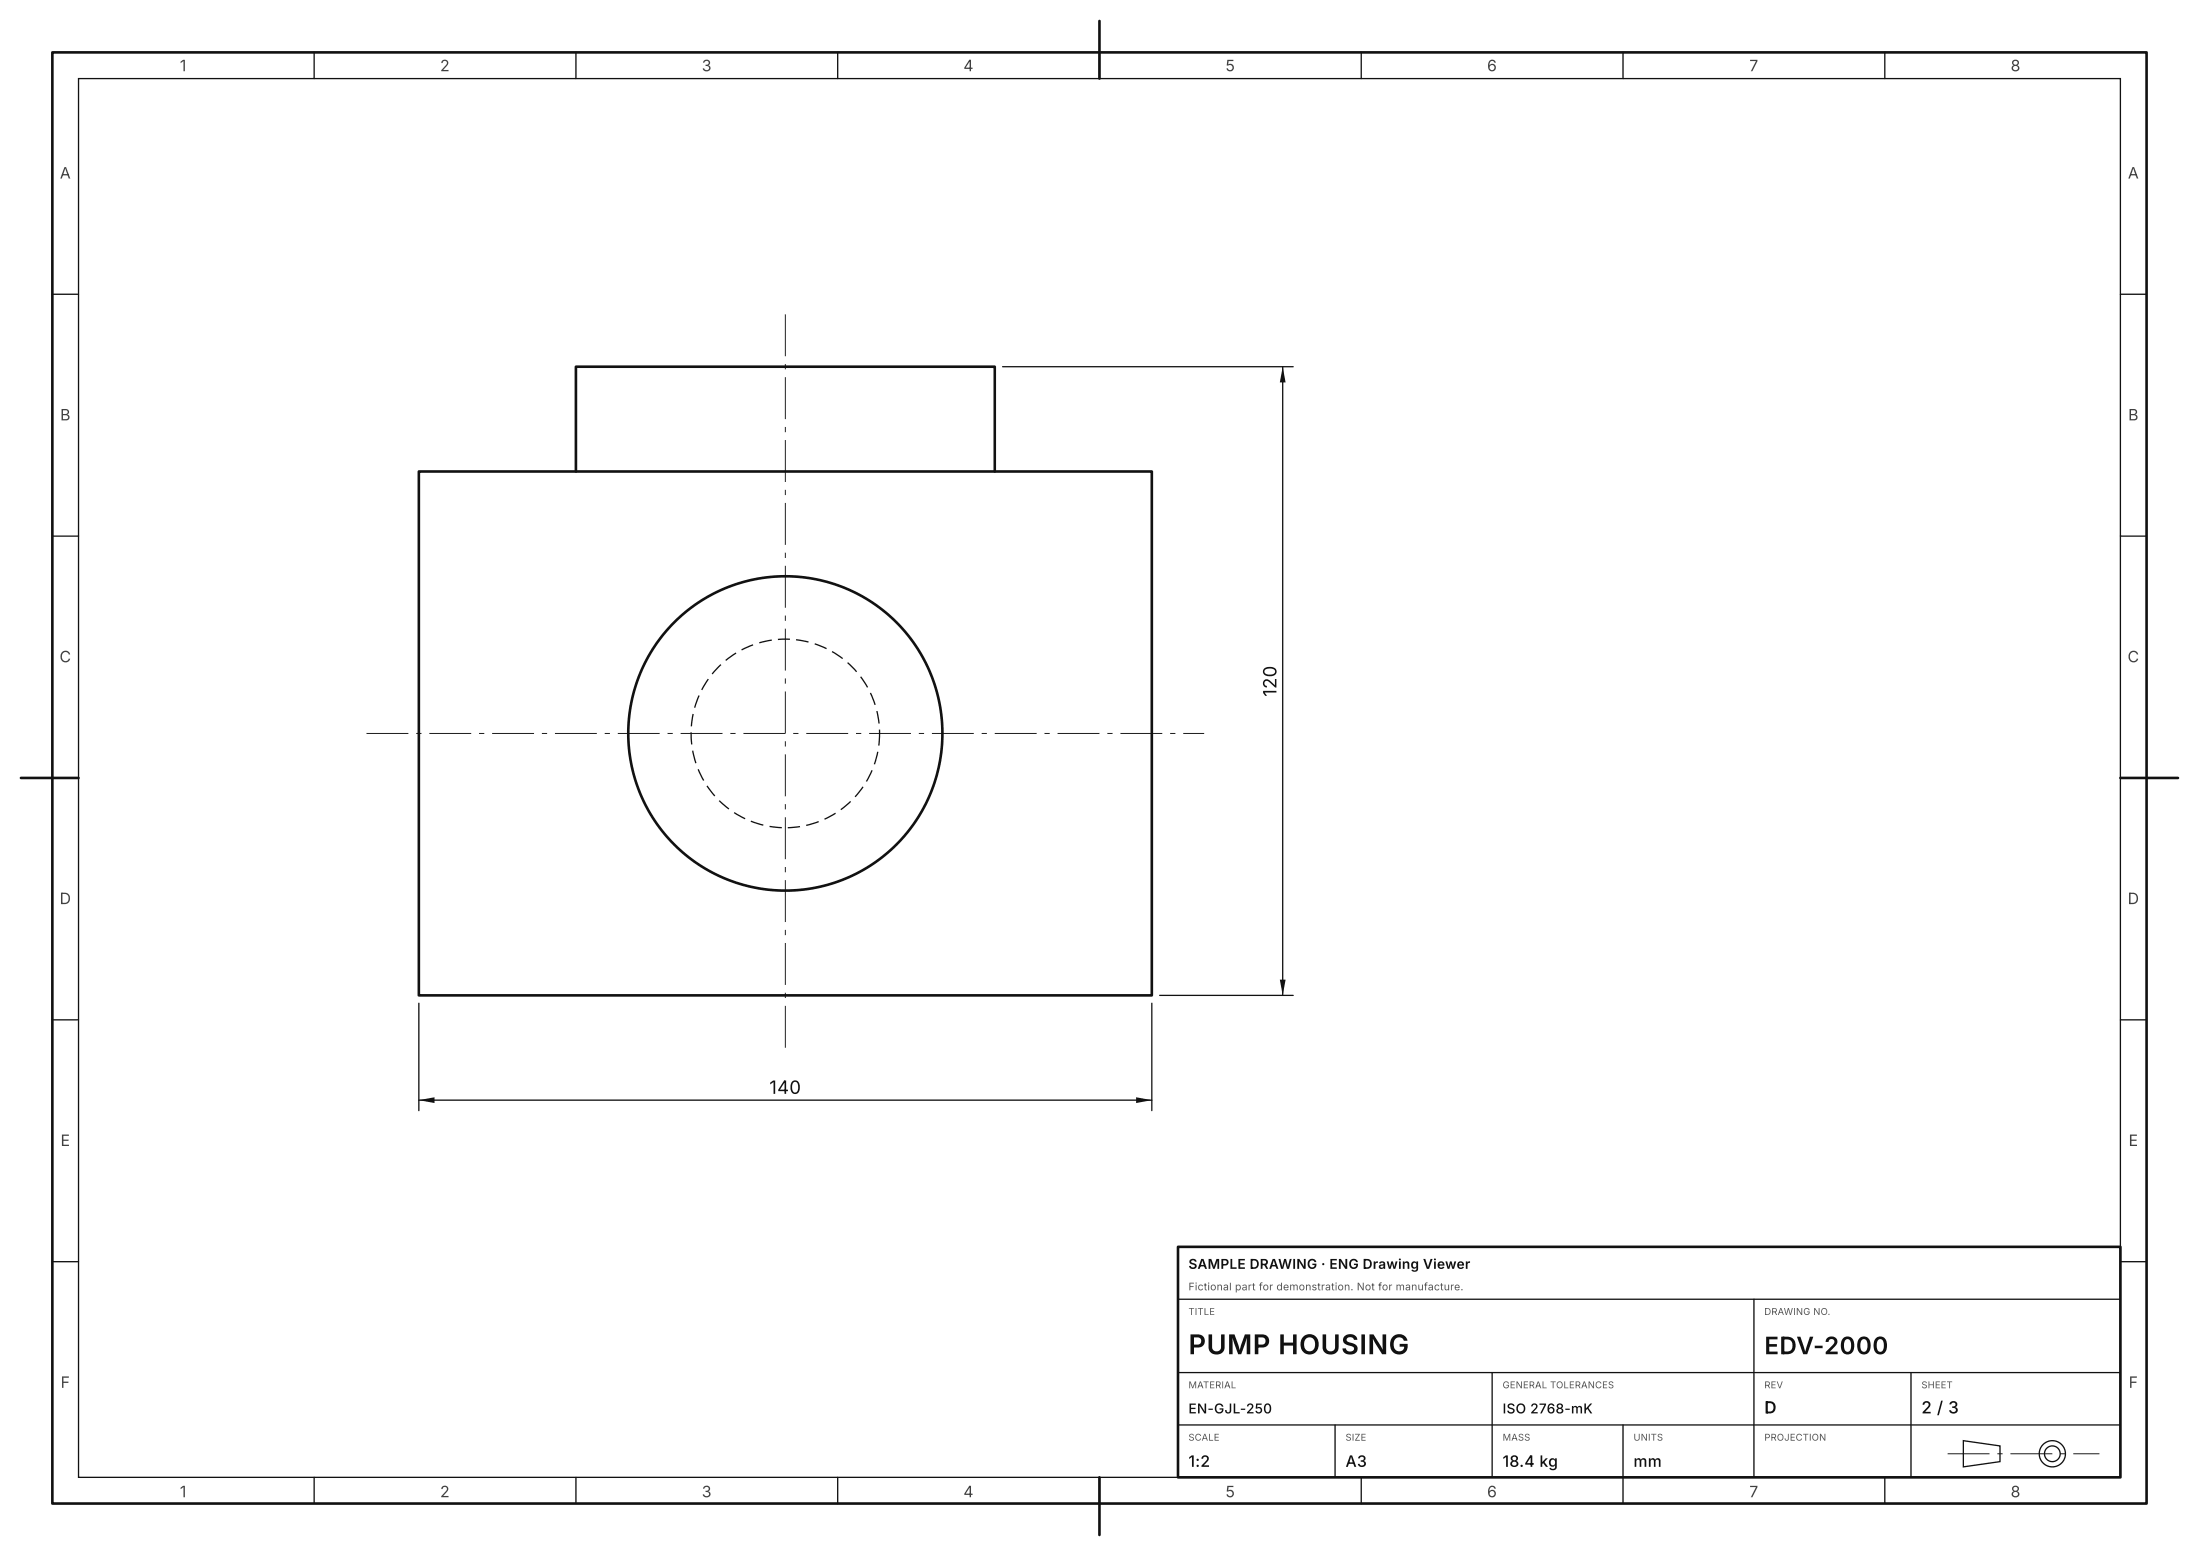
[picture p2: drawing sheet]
<svg xmlns="http://www.w3.org/2000/svg" width="420mm" height="297mm" viewBox="0 0 420 297" stroke-linecap="round" stroke-linejoin="round" font-family="sans-serif">
<g fill="none" stroke="#111" stroke-width=".5">
<path d="M10 10h400v277h-400zM210 4v11M80 90h140v100h-140zM110 90v-20h80v20M4 148.5h11M405 148.5h11M210 282v11"/>
<circle cx="150" cy="140" r="30"/>
</g>
<g fill="none" stroke="#111" stroke-width=".25">
<path d="M15 15h390v267h-390zM60 10v5M110 10v5M160 10v5M210 10v5M260 10v5M310 10v5M360 10v5M10 56.2h5M405 56.2h5M10 102.3h5M405 102.3h5"/>
<path d="M10 148.5h5M405 148.5h5M10 194.7h5M405 194.7h5M10 240.8h5M405 240.8h5M60 282v5M110 282v5M160 282v5M210 282v5M260 282v5M310 282v5"/>
<path d="M360 282v5"/>
</g>
<g fill="#111">
<path d="M167.5 143.5h.3l-.7 2.4-.2-.1zM166.5 147l.2 .1-1.1 2.1-.2-.1zM164.7 150.1l.2 .2-1.5 1.9-.2-.2zM160.5 154.4l1.9-1.5 .2 .2-1.9 1.6zM157.4 156.3l2.1-1.2 .2 .2-2.2 1.2zM154 157.4l2.3-.7 .1 .2-2.4 .8zM150.5 157.9l2.3-.2v.2l-2.3 .2zM147 157.6l2.3 .3v.2l-2.3-.2zM143.5 156.6l2.3 .8v.2l-2.4-.7zM140.3 155l2.1 1.2-.1 .2-2.1-1.2zM137.5 152.7l1.8 1.6-.1 .2-1.9-1.6zM134.9 150.1l.2-.2 1.5 2-.2 .1zM133.2 146.9l.3-.1 1 2.1-.2 .1zM132.2 143.3h.2l.6 2.3-.2 .1zM131.9 139.8h.2l.1 2.3h-.2zM132.3 136.3h.2l-.3 2.4-.3-.1zM133.4 132.7l.2 .1-.8 2.3h-.2zM135.2 129.6l.2 .1-1.3 2-.2-.1zM137.2 127.1l.4-.3 .2 .2-1.7 1.7-.2-.1zM138.5 126l2-1.5 .2 .3-2 1.4zM141.6 123.9l2.2-.9 .1 .2-2.2 1zM145 122.6l2.4-.5v.2l-2.3 .5zM148.6 121.9h2.3v.2l-2.3 .1zM152.1 122l2.3 .4v.3l-2.4-.5zM155.7 122.8l2.2 .9-.1 .2-2.2-.9zM159 124.3l2 1.3-.1 .2-2-1.3zM162 126.4l1.7 1.7-.2 .2-1.7-1.7zM164.3 129.3l.2-.2 1.3 2-.2 .2zM166.1 132.3l.3-.1 .9 2.3-.3 .1zM167.4 135.8l.2-.1 .4 2.4h-.2zM167.9 139.3h.2l-.1 3h-.3z"/>
<path d="M70 139.9h8v.2h-8zM79.5 139.9h1v.2h-1zM82 139.9h8v.2h-8zM91.5 139.9h1v.2h-1zM94 139.9h8v.2h-8zM103.5 139.9h1v.2h-1zM106 139.9h8v.2h-8zM115.5 139.9h1v.2h-1zM118 139.9h8v.2h-8zM127.5 139.9h1v.2h-1zM130 139.9h8v.2h-8zM139.5 139.9h1v.2h-1zM142 139.9h8v.2h-8zM151.5 139.9h1v.2h-1zM154 139.9h8v.2h-8zM163.5 139.9h1v.2h-1zM166 139.9h8v.2h-8zM175.5 139.9h1v.2h-1zM178 139.9h8v.2h-8zM187.5 139.9h1v.2h-1zM190 139.9h8v.2h-8zM199.5 139.9h1v.2h-1zM202 139.9h8v.2h-8zM211.5 139.9h1v.2h-1zM214 139.9h8v.2h-8zM223.5 139.9h1v.2h-1zM226 139.9h4v.2h-4z"/>
<path d="M149.9 60h.2v8h-.2zM149.9 69.5h.2v1h-.2zM149.9 72h.2v8h-.2zM149.9 81.5h.2v1h-.2zM149.9 84h.2v8h-.2zM149.9 93.5h.2v1h-.2zM149.9 96h.2v8h-.2zM149.9 105.5h.2v1h-.2zM149.9 108h.2v8h-.2zM149.9 117.5h.2v1h-.2zM149.9 120h.2v8h-.2zM149.9 129.5h.2v1h-.2zM149.9 132h.2v8h-.2zM149.9 141.5h.2v1h-.2zM149.9 144h.2v8h-.2zM149.9 153.5h.2v1h-.2zM149.9 156h.2v8h-.2zM149.9 165.5h.2v1h-.2zM149.9 168h.2v8h-.2zM149.9 177.5h.2v1h-.2zM149.9 180h.2v8h-.2zM149.9 189.5h.2v1h-.2zM149.9 192h.2v8h-.2z"/>
</g>
<path d="M80 191.5v20.5M220 191.5v20.5M80 210h140" fill="none" stroke="#111" stroke-width=".25"/>
<g fill="#111">
<path d="M80 210l3-.6v1.1z"/>
<path d="M217 209.4l3 .6-3 .5z"/>
</g>
<path d="M191.5 70h55.5M245 70v120M221.5 190h25.5" fill="none" stroke="#111" stroke-width=".25"/>
<g fill="#111">
<path d="M245 70l.5 3h-1.1z"/>
<path d="M244.4 187h1.1l-.5 3z"/>
</g>
<path d="M225 238h180v44h-180z" fill="none" stroke="#111" stroke-width=".5"/>
<path d="M225 248h180M335 248v34M225 262h180M225 272h180M255 272v10M285 262v20M310 272v10M365 262v20M375 275l7 1v3l-7 1z" fill="none" stroke="#111" stroke-width=".25"/>
<path d="M372 277.4h8v.2h-8zM381.5 277.4h1v.2h-1zM384 277.4h8v.2h-8zM393.5 277.4h1v.2h-1zM396 277.4h5v.2h-5z" fill="#111"/>
<g fill="none" stroke="#111" stroke-width=".25">
<circle cx="392" cy="277.5" r="1.5"/>
<circle cx="392" cy="277.5" r="2.5"/>
</g>
<text font-size="5.2" fill="#111" x="227" y="258.5">PUMP HOUSING</text>
<text font-size="4.6" fill="#111" x="337" y="258.5">EDV-2000</text>
<g font-size="3.5" fill="#111">
<text x="243.8" y="133" transform="rotate(-90 243.8 133)">120</text>
<text x="146.9" y="208.8">140</text>
</g>
<g font-size="3.2" fill="#111">
<text x="337" y="269.8">D</text>
<text x="367" y="269.8">2 / 3</text>
</g>
<g font-size="3" fill="#444">
<text x="34.4" y="13.6">1</text>
<text x="84.1" y="13.6">2</text>
<text x="134" y="13.6">3</text>
<text x="184" y="13.6">4</text>
<text x="234.1" y="13.6">5</text>
<text x="284" y="13.6">6</text>
<text x="334.1" y="13.6">7</text>
<text x="384" y="13.6">8</text>
<text x="11.4" y="34.1">A</text>
<text x="406.4" y="34.1">A</text>
<text x="11.5" y="80.2">B</text>
<text x="406.5" y="80.2">B</text>
<text x="11.4" y="126.4">C</text>
<text x="406.4" y="126.4">C</text>
<text x="11.4" y="172.6">D</text>
<text x="406.4" y="172.6">D</text>
<text x="11.6" y="218.7">E</text>
<text x="406.6" y="218.7">E</text>
<text x="11.6" y="264.9">F</text>
<text x="406.6" y="264.9">F</text>
<text x="34.4" y="285.8">1</text>
<text x="84.1" y="285.8">2</text>
<text x="134" y="285.8">3</text>
<text x="184" y="285.8">4</text>
<text x="234.1" y="285.8">5</text>
<text x="284" y="285.8">6</text>
<text x="334.1" y="285.8">7</text>
<text x="384" y="285.8">8</text>
</g>
<g font-size="3" fill="#111">
<text x="227" y="280">1:2</text>
<text x="257" y="280">A3</text>
<text x="287" y="280">18.4 kg</text>
<text x="312" y="280">mm</text>
</g>
<g font-size="2.6" fill="#111">
<text x="227" y="242.2">SAMPLE DRAWING · ENG Drawing Viewer</text>
<text x="227" y="269.8">EN-GJL-250</text>
<text x="287" y="269.8">ISO 2768-mK</text>
</g>
<text font-size="2" fill="#555" x="227" y="246.3">Fictional part for demonstration. Not for manufacture.</text>
<g font-size="1.8" fill="#555">
<text x="227" y="251">TITLE</text>
<text x="337" y="251">DRAWING NO.</text>
<text x="227" y="265">MATERIAL</text>
<text x="287" y="265">GENERAL TOLERANCES</text>
<text x="337" y="265">REV</text>
<text x="367" y="265">SHEET</text>
<text x="227" y="275">SCALE</text>
<text x="257" y="275">SIZE</text>
<text x="287" y="275">MASS</text>
<text x="312" y="275">UNITS</text>
<text x="337" y="275">PROJECTION</text>
</g>
</svg>
